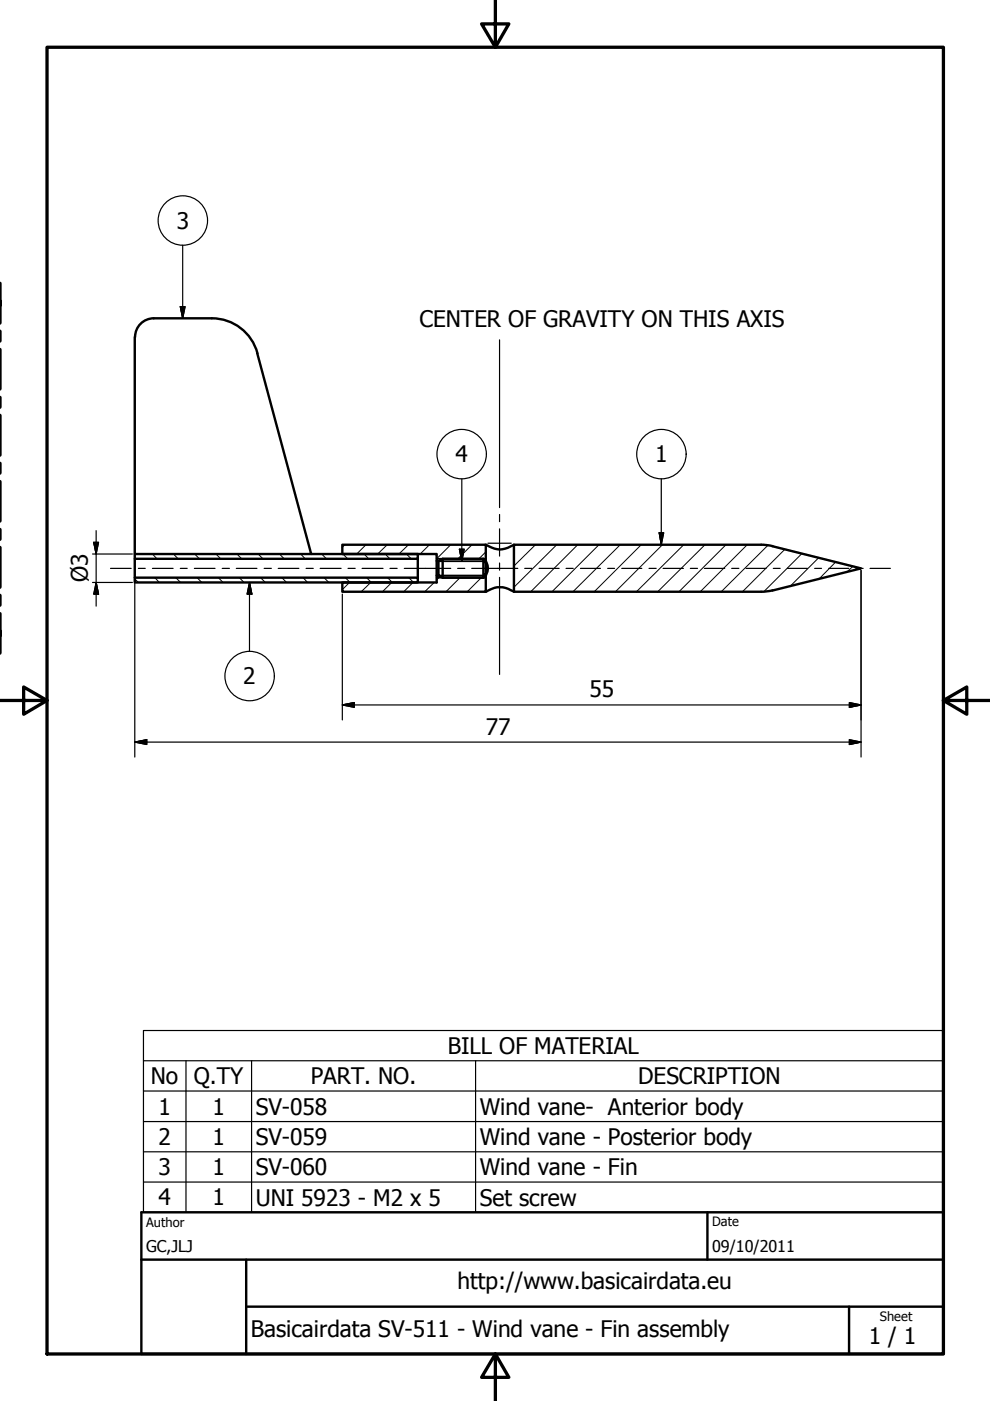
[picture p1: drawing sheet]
<svg xmlns="http://www.w3.org/2000/svg" width="210mm" height="297mm" viewBox="0 0 210 297" stroke-linecap="round" stroke-linejoin="round" font-family="sans-serif">
<!-- layer: Visibile (ISO) -->
<g fill="none" stroke="#000" stroke-width=".51">
<path d="M28.6 71.5v46h37.4l-11.5-42.6M44.9 67.5h-12.3a4 4 0 0 0-4 4M44.9 67.5a10 10 0 0 1 9.7 7.4M28.6 117.5v1h60v-1h-22.6M28.6 118.5v4M88.6 118.5v4M92.6 118.9v3.1M93.1 118.9h-.5v-1.4h-20v-2h30.4v3.4h-.3M93.9 118.5v4M102.5 118.5l.5 .8v2.4l-.5 .8zM102.5 118.5h-8.6l-.9 .5v3l.9 .5h8.6M103 115.5a4.9 4.9 0 0 0 6 0"/>
<path d="M103 118.9a2.94 2.94 0 0 1 0 3.1M161.4 115.5h-52.4v10h52.4M161.4 115.5l2.4 .3 18.8 4.7-18.8 4.7M28.6 122.5h60v1h-60zM93.1 122h-.5v1.5h-20v2h30.4v-3.5h-.3M103 125.5a5.2 5.2 0 0 1 6 0M163.8 125.2l-2.4 .3"/>
</g>
<!-- layer: Visibile sottile (ISO) -->
<path d="M92.6 118.5h10.4M93 119h9.8M93.9 118.5l-.8 .4M102.5 118.5l.2 .4M92.6 122.5h10.4M93 122h9.8M93.1 122l.8 .5M102.7 122l-.2 .5" fill="none" stroke="#000" stroke-width=".38"/>
<!-- layer: Linea di sezione (ISO) -->
<path d="M0 60.1v8.4M0 70.2v2.1M0 74.1v8.4M0 84.3v2M0 88.1v8.4M0 98.2v2.1M0 102.1v8.4M0 112.3v2M0 116.1v8.4M0 126.2v2.1M0 130.1v8.4" fill="none" stroke="#000" stroke-width=".7"/>
<path d="M0 64.3v.5zM0 63.8v1zM0 134.3v.5zM0 133.8v1z" fill="#000" stroke="#000" stroke-width=".7"/>
<!-- layer: Simbolo (ISO) -->
<g fill="none" stroke="#000" stroke-width=".25">
<path d="M38.7 52v15.5M38.2 65h1l-.5 2.5zM97.4 116.4h1l-.5 2.6zM97.9 101.5v17.5M139.8 113h.9l-.5 2.5zM140.2 101.5v14M52.9 123.5l.5 2.5h-1zM52.9 123.5v14.6M30.4 224.9v-6.4h169.6v6.4M30.4 224.9h169.6v6.4M30.4 224.9v32.1h169.6v-25.7M30.4 231.3h169.6"/>
<path d="M30.4 237.8h169.6M39.4 224.9v32.1M53.3 224.9v32.1M100.8 224.9v32.1M30.4 244.2h169.6M30.4 250.6h169.6"/>
<circle cx="38.8" cy="46.8" r="5.2"/>
<circle cx="97.9" cy="96.3" r="5.2"/>
<circle cx="140.2" cy="96.3" r="5.2"/>
<circle cx="52.9" cy="143.3" r="5.2"/>
</g>
<!-- layer: Bordo (ISO) -->
<path d="M10 10h190v277.1h-190zM105 0v10l-2.9-4.9h5.8l-2.9 4.9M0 148.5h10l-5-2.8v5.7l5-2.9M200 148.5l5 2.9v-5.7l-5 2.8h10M105 287.1l2.9 4.9h-5.8l2.9-4.9v9.9" fill="none" stroke="#000" stroke-width=".7"/>
<!-- layer: Titolo (ISO) -->
<path d="M30 257h170v30.1h-170zM150 257v10.1M30 267.1h170M52.2 267.1v20M52.2 277h147.8M180 277v10.1" fill="none" stroke="#000" stroke-width=".51"/>
<!-- layer: Tratteggio (ISO) -->
<g fill="none" stroke="#000" stroke-width=".21">
<path d="M28.6 118.3l.2 .2M32.3 117.5l1 1M36.8 117.5l1 1M41.3 117.5l1 1M45.8 117.5l1 1M50.2 117.5l1 1M54.7 117.5l1.1 1M59.2 117.5l1.1 1M63.8 117.5l.9 1M68.2 117.5l1 1M72.7 117.5l1 1M73.2 115.5l-.6 .5"/>
<path d="M77.2 117.5l1 1M77.6 115.5l-2 2M81.7 117.5l1 1M82.1 115.5l-2 2M86.2 117.5l1 1M86.6 115.5l-2 2M91.1 115.5l-2 2M95.6 115.5l-3 3M100.1 115.5l-3 3M103 117l-1.5 1.5M109 115.5v.1M113.5 115.5l-4.5 4.5"/>
<path d="M118 115.5l-9 9M122.5 115.5l-10 10M127 115.5l-10 10M131.5 115.5l-10 10M136 115.5l-10 10M140.5 115.5l-10 10M145 115.5l-10.1 10M149.5 115.5l-10.1 10M153.9 115.5l-9.9 10M158.4 115.5l-9.9 10M162.8 115.6l-9.9 9.9M166.4 116.4l-9 9.1"/>
<path d="M170.1 117.3l-8.2 8.2M173.6 118.2l-6 6M177.2 119.1l-3.5 3.6M28.6 122.7l.7 .8M32.8 122.5l1 1M37.3 122.5l1 1M41.8 122.5l1 1M46.3 122.5l1 1M50.7 122.5l1.1 1M55.2 122.5l1.1 1M59.8 122.5l1 1M64.3 122.5l.9 1"/>
<path d="M68.7 122.5l1 1M73.2 122.5l1 1M74.1 123.5l-1.5 1.5M77.7 122.5l1 1M78.6 123.5l-2 2M82.2 122.5l1 1M83.1 123.5l-2 2M86.7 122.5l1 1M87.6 123.5l-2 2M92.1 123.5l-2.1 2M93.3 122.2l-.7 .7M97.5 122.5l-2.9 3"/>
<path d="M102 122.5l-2.9 3M180.8 120.1l-1.2 1.1"/>
</g>
<g fill="none" stroke="#000" stroke-width=".25">
<path d="M23.4 120.5h4.4M29.3 120.5h1.5M32.3 120.5h4.4M38.2 120.5h1.5M41.2 120.5h4.4M47.1 120.5h1.5M50.1 120.5h4.4M56 120.5h1.5M59 120.5h4.4M64.9 120.5h1.5M67.9 120.5h4.4M73.8 120.5h1.5"/>
<path d="M76.8 120.5h4.4M82.7 120.5h1.5M85.7 120.5h9.9M97 120.5h1.6M100 120.5h9.8M111.3 120.5h1.5M114.3 120.5h4.3M120 120.5h1.5M123.1 120.5h4.2M128.8 120.5h1.5M131.8 120.5h4.3M137.6 120.5h1.5"/>
<path d="M140.6 120.5h4.3M146.4 120.5h1.5M149.4 120.5h4.3M155.1 120.5h1.6M158.2 120.5h4.2M164 120.5h1.4M166.9 120.5h4.3M172.7 120.5h1.5M175.7 120.5h4.3M181.5 120.5h1.5M184.5 120.5h4.3"/>
</g>
<!-- layer: Centro (ISO) -->
<path d="M105.9 72.1v35.5M103.4 115.2h5M105.9 109.1v1.5M105.9 112.1v5.8M105.9 119.4v1.5M105.9 122.4v20.6" fill="none" stroke="#000" stroke-width=".25"/>
<!-- layer: Quota (ISO) -->
<g fill="none" stroke="#000" stroke-width=".25">
<path d="M19.6 117.5h8.5M19.9 115h1l-.5 2.5zM20.4 112.5v16M19.6 123.5h8.5M20.4 123.5l.5 2.5h-1zM28.6 123v37.5M72.6 126v26.6M182.6 121v39.5M28.6 157.3l2.5-.5v1zM28.6 157.3h154M72.6 149.5l2.5-.5v1zM72.6 149.5h110"/>
<path d="M180.1 156.8l2.5 .5-2.5 .5zM180.1 149l2.5 .5-2.5 .5z"/>
</g>
<path d="M19.9 115l.5 2.5zM19.9 115h1l-.5 2.5zM20.4 123.5l.5 2.5zM20.4 123.5l.5 2.5h-1zM28.6 157.3l2.5-.5zM28.6 157.3l2.5-.5v1zM72.6 149.5l2.5-.5zM72.6 149.5l2.5-.5v1zM180.1 157.8l2.5-.5zM180.1 156.8l2.5 .5-2.5 .5zM180.1 150l2.5-.5zM180.1 149l2.5 .5-2.5 .5z" fill="#000" stroke="#000" stroke-width=".25"/>
<!-- layer: Simbolo (ISO) -->
<path d="M38.2 65l.5 2.5zM38.2 65h1l-.5 2.5zM97.4 116.4l.5 2.6zM97.4 116.4h1l-.5 2.6zM139.8 113l.4 2.5zM139.8 113h.9l-.5 2.5zM52.9 123.5l.5 2.5zM52.9 123.5l.5 2.5h-1z" fill="#000" stroke="#000" stroke-width=".25"/>
<g font-size="4.8">
<text x="37.5" y="48.5">3</text>
<text x="89" y="69.3">CENTER OF GRAVITY ON THIS AXIS</text>
<text x="96.6" y="98">4</text>
<text x="138.9" y="98">1</text>
<text x="18.6" y="123.5" transform="rotate(-90 18.6 123.5)">Ø3</text>
<text x="51.6" y="145.1">2</text>
<text x="125" y="147.9">55</text>
<text x="103" y="155.8">77</text>
<text x="94.9" y="223.5">BILL OF MATERIAL</text>
<text x="32" y="229.9">No</text>
<text x="41.1" y="229.9">Q.TY</text>
<text x="65.9" y="229.9">PART. NO.</text>
<text x="135.3" y="229.9">DESCRIPTION</text>
<text x="33.6" y="236.3">1</text>
<text x="45.1" y="236.3">1</text>
<text x="54.2" y="236.3">SV-058</text>
<text x="101.7" y="236.4">Wind vane- Anterior body</text>
<text x="33.6" y="242.7">2</text>
<text x="45.1" y="242.7">1</text>
<text x="54.2" y="242.7">SV-059</text>
<text x="101.7" y="242.8">Wind vane - Posterior body</text>
<text x="33.6" y="249.2">3</text>
<text x="45.1" y="249.2">1</text>
<text x="54.2" y="249.2">SV-060</text>
<text x="101.7" y="249.2">Wind vane - Fin</text>
<text x="33.6" y="255.6">4</text>
<text x="45.1" y="255.6">1</text>
<text x="54.2" y="255.6">UNI 5923 - M2 x 5</text>
<text x="101.7" y="255.6">Set screw</text>
<text x="97" y="273.4">http://www.basicairdata.eu</text>
<text x="53.2" y="283.4">Basicairdata SV-511 - Wind vane - Fin assembly</text>
<text x="184.2" y="285">1 / 1</text>
</g>
<g font-size="3.4">
<text x="31" y="265.4">GC,JLJ</text>
<text x="151" y="265.5">09/10/2011</text>
</g>
<g font-size="2.7">
<text x="31" y="260.1">Author</text>
<text x="151" y="260">Date</text>
<text x="186.6" y="280.1">Sheet</text>
</g>
</svg>
